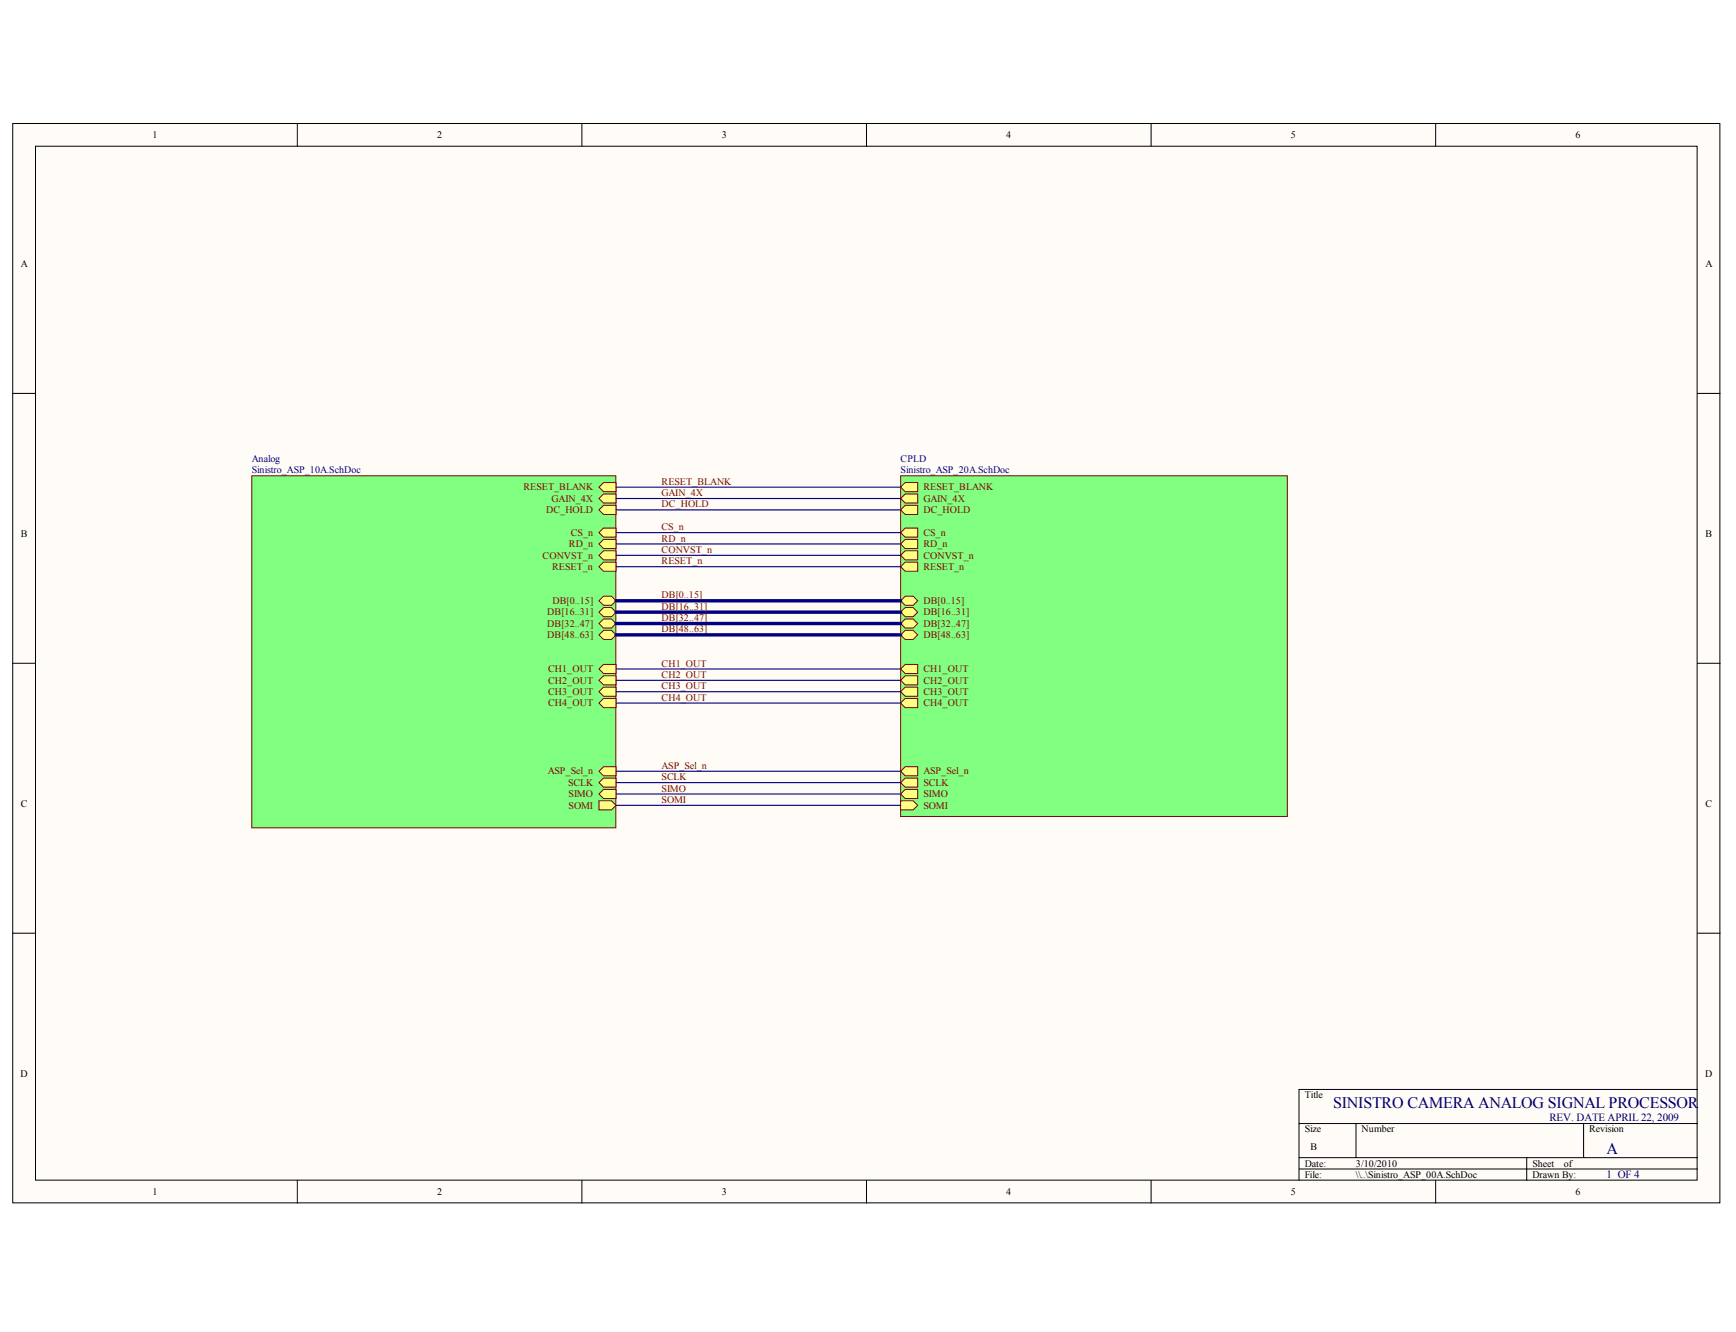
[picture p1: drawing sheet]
<svg xmlns="http://www.w3.org/2000/svg" width="270mm" height="207mm" viewBox="0 0 270 207" stroke-linecap="round" stroke-linejoin="round" font-family="sans-serif">
<g fill="#fffcf8" stroke="#000" stroke-width=".16">
<path d="M2 19.2h265.4v167.8h-265.4z"/>
<path d="M5.5 22.7h258.3v160.8h-258.3z"/>
</g>
<g fill="none" stroke="#000" stroke-width=".16">
<path d="M46.2 19.2v3.5M90.5 19.2v3.5M134.7 19.2v3.5M178.9 19.2v3.5M223.2 19.2v3.5M2 61.2h3.5M263.9 61.2h3.5M2 103.1h3.5M263.9 103.1h3.5M2 145.1h3.5M263.9 145.1h3.5M201.9 174.7h62"/>
<path d="M201.9 180h62M210.8 174.7v5.3M237.3 180v3.5M246.2 174.7v5.3M263.9 169.4h-62v14.1M46.2 183.5v3.5M90.5 183.5v3.5M134.7 183.5v3.5M178.9 183.5v3.5M201.9 181.7h62M223.2 183.5v3.5"/>
</g>
<path d="M140 74h60.1v52.9h-60.1z" fill="#80ff80" stroke="#800000" stroke-width=".16"/>
<g fill="#ffff80" stroke="#800000" stroke-width=".16">
<path d="M140 75.7l.7-.7h2v1.4h-2z" fill-rule="evenodd"/>
<path d="M140 77.5l.7-.7h2v1.4h-2z" fill-rule="evenodd"/>
<path d="M140 79.3l.7-.7h2v1.4h-2z" fill-rule="evenodd"/>
<path d="M140 82.8l.7-.7h2v1.4h-2z" fill-rule="evenodd"/>
<path d="M140 84.6l.7-.7h2v1.4h-2z" fill-rule="evenodd"/>
<path d="M140 86.3l.7-.7h2v1.4h-2z" fill-rule="evenodd"/>
<path d="M140 88.1l.7-.7h2v1.4h-2z" fill-rule="evenodd"/>
<path d="M140 93.4l.7-.7h1.3l.7 .7-.7 .7h-1.3z" fill-rule="evenodd"/>
<path d="M140 95.2l.7-.7h1.3l.7 .7-.7 .7h-1.3z" fill-rule="evenodd"/>
<path d="M140 96.9l.7-.7h1.3l.7 .7-.7 .7h-1.3z" fill-rule="evenodd"/>
<path d="M140 98.7l.7-.7h1.3l.7 .7-.7 .7h-1.3z" fill-rule="evenodd"/>
<path d="M140 119.9l.7-.7h2v1.4h-2z" fill-rule="evenodd"/>
<path d="M140 121.7l.7-.7h2v1.4h-2z" fill-rule="evenodd"/>
<path d="M140 123.4l.7-.7h2v1.4h-2z" fill-rule="evenodd"/>
<path d="M140 124.5h2l.7 .7-.7 .7h-2z" fill-rule="evenodd"/>
<path d="M140 104l.7-.7h2v1.4h-2z" fill-rule="evenodd"/>
<path d="M140 105.8l.7-.7h2v1.4h-2z" fill-rule="evenodd"/>
<path d="M140 107.5l.7-.7h2v1.4h-2z" fill-rule="evenodd"/>
<path d="M140 109.3l.7-.7h2v1.4h-2z" fill-rule="evenodd"/>
</g>
<path d="M39.1 74h56.6v54.7h-56.6z" fill="#80ff80" stroke="#800000" stroke-width=".16"/>
<g fill="#ffff80" stroke="#800000" stroke-width=".16">
<path d="M93.1 75.7l.7-.7h2v1.4h-2z" fill-rule="evenodd"/>
<path d="M93.1 77.5l.7-.7h2v1.4h-2z" fill-rule="evenodd"/>
<path d="M93.1 79.3l.7-.7h2v1.4h-2z" fill-rule="evenodd"/>
<path d="M93.1 82.8l.7-.7h2v1.4h-2z" fill-rule="evenodd"/>
<path d="M93.1 84.6l.7-.7h2v1.4h-2z" fill-rule="evenodd"/>
<path d="M93.1 86.3l.7-.7h2v1.4h-2z" fill-rule="evenodd"/>
<path d="M93.1 88.1l.7-.7h2v1.4h-2z" fill-rule="evenodd"/>
<path d="M93.1 93.4l.7-.7h1.3l.7 .7-.7 .7h-1.3z" fill-rule="evenodd"/>
<path d="M93.1 95.2l.7-.7h1.3l.7 .7-.7 .7h-1.3z" fill-rule="evenodd"/>
<path d="M93.1 96.9l.7-.7h1.3l.7 .7-.7 .7h-1.3z" fill-rule="evenodd"/>
<path d="M93.1 98.7l.7-.7h1.3l.7 .7-.7 .7h-1.3z" fill-rule="evenodd"/>
<path d="M93.1 119.9l.7-.7h2v1.4h-2z" fill-rule="evenodd"/>
<path d="M93.1 121.7l.7-.7h2v1.4h-2z" fill-rule="evenodd"/>
<path d="M93.1 123.4l.7-.7h2v1.4h-2z" fill-rule="evenodd"/>
<path d="M93.1 124.5h2l.7 .7-.7 .7h-2z" fill-rule="evenodd"/>
<path d="M93.1 104l.7-.7h2v1.4h-2z" fill-rule="evenodd"/>
<path d="M93.1 105.8l.7-.7h2v1.4h-2z" fill-rule="evenodd"/>
<path d="M93.1 107.5l.7-.7h2v1.4h-2z" fill-rule="evenodd"/>
<path d="M93.1 109.3l.7-.7h2v1.4h-2z" fill-rule="evenodd"/>
</g>
<g fill="none" stroke="#000080" stroke-width=".18">
<path d="M95.8 75.7h44.2M95.8 77.5h44.2M95.8 79.3h44.2M95.8 82.8h44.2M95.8 84.6h44.2M95.8 86.3h44.2M95.8 88.1h44.2M95.8 119.9h44.2M95.8 104h44.2M95.8 105.8h44.2M95.8 107.5h44.2M95.8 109.3h44.2"/>
<path d="M95.8 121.7h44.2M95.8 123.4h44.2M95.8 125.2h44.2"/>
</g>
<path d="M95.8 93.4h44.2M95.8 95.2h44.2M95.8 96.9h44.2M95.8 98.7h44.2" fill="none" stroke="#000080" stroke-width=".53"/>
<g font-size="2.5" fill="#006">
<text x="207.3" y="172.3">SINISTRO CAMERA ANALOG SIGNAL PROCESSOR</text>
<text x="249.7" y="179.4">A</text>
</g>
<g font-size="1.7" fill="#006">
<text x="240.9" y="174.3">REV. DATE APRIL 22, 2009</text>
<text x="249.7" y="183.1">1 OF 4</text>
</g>
<g font-size="1.6">
<text x="23.7" y="21.5">1</text>
<text x="68" y="21.5">2</text>
<text x="112.2" y="21.5">3</text>
<text x="156.4" y="21.5">4</text>
<text x="200.7" y="21.5">5</text>
<text x="244.9" y="21.5">6</text>
<text x="3.2" y="41.6">A</text>
<text x="265.1" y="41.6">A</text>
<text x="3.2" y="83.5">B</text>
<text x="265.1" y="83.5">B</text>
<text x="3.2" y="125.5">C</text>
<text x="265.1" y="125.5">C</text>
<text x="3.2" y="167.4">D</text>
<text x="265.1" y="167.4">D</text>
<text x="202.8" y="170.8">Title</text>
<text x="202.8" y="176.1">Size</text>
<text x="203.7" y="178.7">B</text>
<text x="211.7" y="176.1">Number</text>
<text x="247.1" y="176.1">Revision</text>
<text x="23.7" y="185.8">1</text>
<text x="68" y="185.8">2</text>
<text x="112.2" y="185.8">3</text>
<text x="156.4" y="185.8">4</text>
<text x="200.7" y="185.8">5</text>
<text x="202.8" y="181.4">Date:</text>
<text x="202.8" y="183.1">File:</text>
<text x="210.8" y="181.4">3/10/2010</text>
<text x="210.8" y="183.1">\\..\Sinistro_ASP_00A.SchDoc</text>
<text x="238.2" y="181.4">Sheet</text>
<text x="238.2" y="183.1">Drawn By:</text>
<text x="243.1" y="181.4">of</text>
<text x="244.9" y="185.8">6</text>
</g>
<g font-size="1.6" fill="#000080">
<text x="39.1" y="71.8">Analog</text>
<text x="140" y="71.8">CPLD</text>
<text x="39.1" y="73.6">Sinistro_ASP_10A.SchDoc</text>
<text x="140" y="73.6">Sinistro_ASP_20A.SchDoc</text>
</g>
<g font-size="1.6" fill="#800000">
<text x="81.4" y="76.2">RESET_BLANK</text>
<text x="102.8" y="77.1">GAIN_4X</text>
<text x="102.8" y="75.4">RESET_BLANK</text>
<text x="143.5" y="76.2">RESET_BLANK</text>
<text x="84.9" y="79.8">DC_HOLD</text>
<text x="85.8" y="78">GAIN_4X</text>
<text x="88.7" y="83.3">CS_n</text>
<text x="102.8" y="78.9">DC_HOLD</text>
<text x="102.8" y="82.4">CS_n</text>
<text x="143.5" y="78">GAIN_4X</text>
<text x="143.5" y="79.8">DC_HOLD</text>
<text x="143.5" y="83.3">CS_n</text>
<text x="84.4" y="86.8">CONVST_n</text>
<text x="85.8" y="88.6">RESET_n</text>
<text x="88.4" y="85.1">RD_n</text>
<text x="102.8" y="84.2">RD_n</text>
<text x="102.8" y="86">CONVST_n</text>
<text x="102.8" y="87.7">RESET_n</text>
<text x="143.5" y="85.1">RD_n</text>
<text x="143.5" y="86.8">CONVST_n</text>
<text x="143.5" y="88.6">RESET_n</text>
<text x="85.1" y="95.7">DB[16..31]</text>
<text x="85.9" y="93.9">DB[0..15]</text>
<text x="102.8" y="94.8">DB[16..31]</text>
<text x="102.8" y="93">DB[0..15]</text>
<text x="143.5" y="93.9">DB[0..15]</text>
<text x="143.5" y="95.7">DB[16..31]</text>
<text x="85.1" y="97.4">DB[32..47]</text>
<text x="85.1" y="99.2">DB[48..63]</text>
<text x="102.8" y="98.3">DB[48..63]</text>
<text x="102.8" y="96.6">DB[32..47]</text>
<text x="143.5" y="97.4">DB[32..47]</text>
<text x="143.5" y="99.2">DB[48..63]</text>
<text x="85.2" y="104.5">CH1_OUT</text>
<text x="85.2" y="106.3">CH2_OUT</text>
<text x="102.8" y="103.6">CH1_OUT</text>
<text x="102.8" y="105.4">CH2_OUT</text>
<text x="102.8" y="107.2">CH3_OUT</text>
<text x="143.5" y="104.5">CH1_OUT</text>
<text x="143.5" y="106.3">CH2_OUT</text>
<text x="85.2" y="108">CH3_OUT</text>
<text x="85.2" y="109.8">CH4_OUT</text>
<text x="102.8" y="108.9">CH4_OUT</text>
<text x="143.5" y="108">CH3_OUT</text>
<text x="143.5" y="109.8">CH4_OUT</text>
<text x="102.8" y="119.5">ASP_Sel_n</text>
<text x="85.2" y="120.4">ASP_Sel_n</text>
<text x="88.3" y="122.2">SCLK</text>
<text x="88.4" y="123.9">SIMO</text>
<text x="88.4" y="125.7">SOMI</text>
<text x="102.8" y="121.3">SCLK</text>
<text x="102.8" y="123.1">SIMO</text>
<text x="102.8" y="124.8">SOMI</text>
<text x="143.5" y="120.4">ASP_Sel_n</text>
<text x="143.5" y="122.2">SCLK</text>
<text x="143.5" y="123.9">SIMO</text>
<text x="143.5" y="125.7">SOMI</text>
</g>
</svg>
